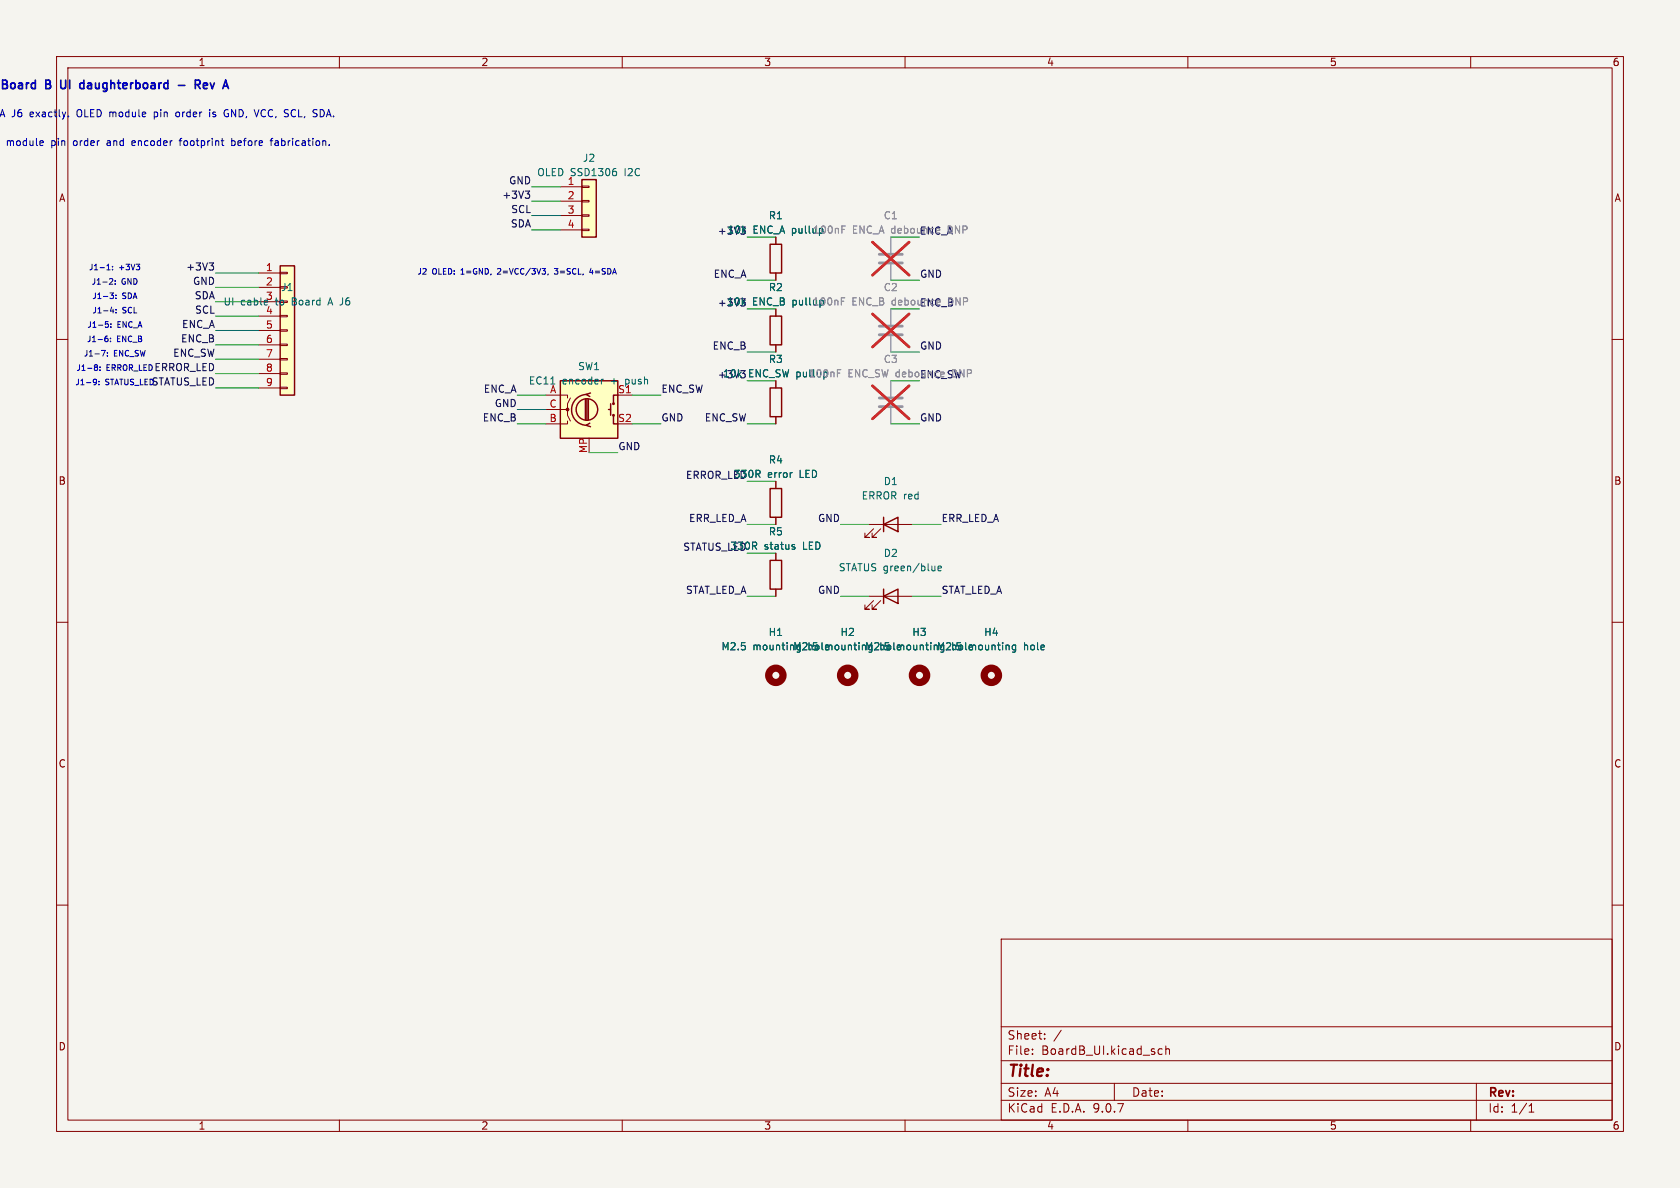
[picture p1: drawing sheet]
(kicad_sch
 (version 20250114)
 (generator "eeschema")
 (generator_version "9.0")
 (paper "A4")
 (lib_symbols
(symbol "Connector_Generic:Conn_01x09"
  (pin_names
   (offset 1.016) (hide yes))
  (exclude_from_sim no)
  (in_bom yes)
  (on_board yes)
  (property "Reference" "J" (at 0 12.7 0) (effects (font (size 1.27 1.27))))
  (property "Value" "Conn_01x09" (at 0 -12.7 0) (effects (font (size 1.27 1.27))))
  (property "Footprint" "" (at 0 0 0) (effects (font (size 1.27 1.27)) (hide yes)))
  (property "Datasheet" "~" (at 0 0 0) (effects (font (size 1.27 1.27)) (hide yes)))
  (property "Description" "Generic connector, single row, 01x09, script generated (kicad-library-utils/schlib/autogen/connector/)" (at 0 0 0) (effects (font (size 1.27 1.27)) (hide yes)))
  (symbol "Conn_01x09_1_1"
   (rectangle (start -1.27 11.43) (end 1.27 -11.43) (stroke (width 0.254) (type default)) (fill (type background)))
   (rectangle (start -1.27 10.287) (end 0 10.033) (stroke (width 0.1524) (type default)) (fill (type none)))
   (rectangle (start -1.27 7.747) (end 0 7.493) (stroke (width 0.1524) (type default)) (fill (type none)))
   (rectangle (start -1.27 5.207) (end 0 4.953) (stroke (width 0.1524) (type default)) (fill (type none)))
   (rectangle (start -1.27 2.667) (end 0 2.413) (stroke (width 0.1524) (type default)) (fill (type none)))
   (rectangle (start -1.27 0.127) (end 0 -0.127) (stroke (width 0.1524) (type default)) (fill (type none)))
   (rectangle (start -1.27 -2.413) (end 0 -2.667) (stroke (width 0.1524) (type default)) (fill (type none)))
   (rectangle (start -1.27 -4.953) (end 0 -5.207) (stroke (width 0.1524) (type default)) (fill (type none)))
   (rectangle (start -1.27 -7.493) (end 0 -7.747) (stroke (width 0.1524) (type default)) (fill (type none)))
   (rectangle (start -1.27 -10.033) (end 0 -10.287) (stroke (width 0.1524) (type default)) (fill (type none)))
   (pin passive line (at -5.08 10.16 0) (length 3.81) (name "Pin_1" (effects (font (size 1.27 1.27)))) (number "1" (effects (font (size 1.27 1.27)))))
   (pin passive line (at -5.08 7.62 0) (length 3.81) (name "Pin_2" (effects (font (size 1.27 1.27)))) (number "2" (effects (font (size 1.27 1.27)))))
   (pin passive line (at -5.08 5.08 0) (length 3.81) (name "Pin_3" (effects (font (size 1.27 1.27)))) (number "3" (effects (font (size 1.27 1.27)))))
   (pin passive line (at -5.08 2.54 0) (length 3.81) (name "Pin_4" (effects (font (size 1.27 1.27)))) (number "4" (effects (font (size 1.27 1.27)))))
   (pin passive line (at -5.08 0 0) (length 3.81) (name "Pin_5" (effects (font (size 1.27 1.27)))) (number "5" (effects (font (size 1.27 1.27)))))
   (pin passive line (at -5.08 -2.54 0) (length 3.81) (name "Pin_6" (effects (font (size 1.27 1.27)))) (number "6" (effects (font (size 1.27 1.27)))))
   (pin passive line (at -5.08 -5.08 0) (length 3.81) (name "Pin_7" (effects (font (size 1.27 1.27)))) (number "7" (effects (font (size 1.27 1.27)))))
   (pin passive line (at -5.08 -7.62 0) (length 3.81) (name "Pin_8" (effects (font (size 1.27 1.27)))) (number "8" (effects (font (size 1.27 1.27)))))
   (pin passive line (at -5.08 -10.16 0) (length 3.81) (name "Pin_9" (effects (font (size 1.27 1.27)))) (number "9" (effects (font (size 1.27 1.27))))))
  (embedded_fonts no))
(symbol "Connector_Generic:Conn_01x04"
  (pin_names
   (offset 1.016) (hide yes))
  (exclude_from_sim no)
  (in_bom yes)
  (on_board yes)
  (property "Reference" "J" (at 0 5.08 0) (effects (font (size 1.27 1.27))))
  (property "Value" "Conn_01x04" (at 0 -7.62 0) (effects (font (size 1.27 1.27))))
  (property "Footprint" "" (at 0 0 0) (effects (font (size 1.27 1.27)) (hide yes)))
  (property "Datasheet" "~" (at 0 0 0) (effects (font (size 1.27 1.27)) (hide yes)))
  (property "Description" "Generic connector, single row, 01x04, script generated (kicad-library-utils/schlib/autogen/connector/)" (at 0 0 0) (effects (font (size 1.27 1.27)) (hide yes)))
  (symbol "Conn_01x04_1_1"
   (rectangle (start -1.27 3.81) (end 1.27 -6.35) (stroke (width 0.254) (type default)) (fill (type background)))
   (rectangle (start -1.27 2.667) (end 0 2.413) (stroke (width 0.1524) (type default)) (fill (type none)))
   (rectangle (start -1.27 0.127) (end 0 -0.127) (stroke (width 0.1524) (type default)) (fill (type none)))
   (rectangle (start -1.27 -2.413) (end 0 -2.667) (stroke (width 0.1524) (type default)) (fill (type none)))
   (rectangle (start -1.27 -4.953) (end 0 -5.207) (stroke (width 0.1524) (type default)) (fill (type none)))
   (pin passive line (at -5.08 2.54 0) (length 3.81) (name "Pin_1" (effects (font (size 1.27 1.27)))) (number "1" (effects (font (size 1.27 1.27)))))
   (pin passive line (at -5.08 0 0) (length 3.81) (name "Pin_2" (effects (font (size 1.27 1.27)))) (number "2" (effects (font (size 1.27 1.27)))))
   (pin passive line (at -5.08 -2.54 0) (length 3.81) (name "Pin_3" (effects (font (size 1.27 1.27)))) (number "3" (effects (font (size 1.27 1.27)))))
   (pin passive line (at -5.08 -5.08 0) (length 3.81) (name "Pin_4" (effects (font (size 1.27 1.27)))) (number "4" (effects (font (size 1.27 1.27))))))
  (embedded_fonts no))
(symbol "Device:RotaryEncoder_Switch_MP"
  (pin_names
   (offset 0.254) (hide yes))
  (exclude_from_sim no)
  (in_bom yes)
  (on_board yes)
  (property "Reference" "SW" (at 0 8.89 0) (effects (font (size 1.27 1.27))))
  (property "Value" "RotaryEncoder_Switch_MP" (at 0 6.35 0) (effects (font (size 1.27 1.27))))
  (property "Footprint" "" (at -3.81 4.064 0) (effects (font (size 1.27 1.27)) (hide yes)))
  (property "Datasheet" "~" (at 0 -12.7 0) (effects (font (size 1.27 1.27)) (hide yes)))
  (property "Description" "Rotary encoder, dual channel, incremental quadrate outputs, with switch and MP Pin" (at 0 -15.24 0) (effects (font (size 1.27 1.27)) (hide yes)))
  (symbol "RotaryEncoder_Switch_MP_0_1"
   (rectangle (start -5.08 5.08) (end 5.08 -5.08) (stroke (width 0.254) (type default)) (fill (type background)))
   (polyline (pts (xy -5.08 2.54) (xy -3.81 2.54) (xy -3.81 2.032)) (stroke (width 0) (type default)) (fill (type none)))
   (polyline (pts (xy -5.08 0) (xy -3.81 0) (xy -3.81 -1.016) (xy -3.302 -2.032)) (stroke (width 0) (type default)) (fill (type none)))
   (polyline (pts (xy -5.08 -2.54) (xy -3.81 -2.54) (xy -3.81 -2.032)) (stroke (width 0) (type default)) (fill (type none)))
   (polyline (pts (xy -4.318 0) (xy -3.81 0) (xy -3.81 1.016) (xy -3.302 2.032)) (stroke (width 0) (type default)) (fill (type none)))
   (circle (center -3.81 0) (radius 0.254) (stroke (width 0) (type default)) (fill (type outline)))
   (polyline (pts (xy -0.635 -1.778) (xy -0.635 1.778)) (stroke (width 0.254) (type default)) (fill (type none)))
   (circle (center -0.381 0) (radius 1.905) (stroke (width 0.254) (type default)) (fill (type none)))
   (polyline (pts (xy -0.381 -1.778) (xy -0.381 1.778)) (stroke (width 0.254) (type default)) (fill (type none)))
   (arc (start -0.381 -2.794) (mid -3.0988 -0.0635) (end -0.381 2.667) (stroke (width 0.254) (type default)) (fill (type none)))
   (polyline (pts (xy -0.127 1.778) (xy -0.127 -1.778)) (stroke (width 0.254) (type default)) (fill (type none)))
   (polyline (pts (xy 0.254 2.921) (xy -0.508 2.667) (xy 0.127 2.286)) (stroke (width 0.254) (type default)) (fill (type none)))
   (polyline (pts (xy 0.254 -3.048) (xy -0.508 -2.794) (xy 0.127 -2.413)) (stroke (width 0.254) (type default)) (fill (type none)))
   (polyline (pts (xy 3.81 1.016) (xy 3.81 -1.016)) (stroke (width 0.254) (type default)) (fill (type none)))
   (polyline (pts (xy 3.81 0) (xy 3.429 0)) (stroke (width 0.254) (type default)) (fill (type none)))
   (circle (center 4.318 1.016) (radius 0.127) (stroke (width 0.254) (type default)) (fill (type none)))
   (circle (center 4.318 -1.016) (radius 0.127) (stroke (width 0.254) (type default)) (fill (type none)))
   (polyline (pts (xy 5.08 2.54) (xy 4.318 2.54) (xy 4.318 1.016)) (stroke (width 0.254) (type default)) (fill (type none)))
   (polyline (pts (xy 5.08 -2.54) (xy 4.318 -2.54) (xy 4.318 -1.016)) (stroke (width 0.254) (type default)) (fill (type none))))
  (symbol "RotaryEncoder_Switch_MP_1_1"
   (pin passive line (at -7.62 2.54 0) (length 2.54) (name "A" (effects (font (size 1.27 1.27)))) (number "A" (effects (font (size 1.27 1.27)))))
   (pin passive line (at -7.62 0 0) (length 2.54) (name "C" (effects (font (size 1.27 1.27)))) (number "C" (effects (font (size 1.27 1.27)))))
   (pin passive line (at -7.62 -2.54 0) (length 2.54) (name "B" (effects (font (size 1.27 1.27)))) (number "B" (effects (font (size 1.27 1.27)))))
   (pin passive line (at 0 -7.62 90) (length 2.54) (name "MP" (effects (font (size 1.27 1.27)))) (number "MP" (effects (font (size 1.27 1.27)))))
   (pin passive line (at 7.62 2.54 180) (length 2.54) (name "S1" (effects (font (size 1.27 1.27)))) (number "S1" (effects (font (size 1.27 1.27)))))
   (pin passive line (at 7.62 -2.54 180) (length 2.54) (name "S2" (effects (font (size 1.27 1.27)))) (number "S2" (effects (font (size 1.27 1.27))))))
  (embedded_fonts no))
(symbol "Device:R"
  (pin_numbers (hide yes))
  (pin_names
   (offset 0))
  (exclude_from_sim no)
  (in_bom yes)
  (on_board yes)
  (property "Reference" "R" (at 2.032 0 90) (effects (font (size 1.27 1.27))))
  (property "Value" "R" (at 0 0 90) (effects (font (size 1.27 1.27))))
  (property "Footprint" "" (at -1.778 0 90) (effects (font (size 1.27 1.27)) (hide yes)))
  (property "Datasheet" "~" (at 0 0 0) (effects (font (size 1.27 1.27)) (hide yes)))
  (property "Description" "Resistor" (at 0 0 0) (effects (font (size 1.27 1.27)) (hide yes)))
  (symbol "R_0_1"
   (rectangle (start -1.016 -2.54) (end 1.016 2.54) (stroke (width 0.254) (type default)) (fill (type none))))
  (symbol "R_1_1"
   (pin passive line (at 0 3.81 270) (length 1.27) (name "~" (effects (font (size 1.27 1.27)))) (number "1" (effects (font (size 1.27 1.27)))))
   (pin passive line (at 0 -3.81 90) (length 1.27) (name "~" (effects (font (size 1.27 1.27)))) (number "2" (effects (font (size 1.27 1.27))))))
  (embedded_fonts no))
(symbol "Device:C"
  (pin_numbers (hide yes))
  (pin_names
   (offset 0.254))
  (exclude_from_sim no)
  (in_bom yes)
  (on_board yes)
  (property "Reference" "C" (at 0.635 2.54 0) (effects (font (size 1.27 1.27)) (justify left)))
  (property "Value" "C" (at 0.635 -2.54 0) (effects (font (size 1.27 1.27)) (justify left)))
  (property "Footprint" "" (at 0.9652 -3.81 0) (effects (font (size 1.27 1.27)) (hide yes)))
  (property "Datasheet" "~" (at 0 0 0) (effects (font (size 1.27 1.27)) (hide yes)))
  (property "Description" "Unpolarized capacitor" (at 0 0 0) (effects (font (size 1.27 1.27)) (hide yes)))
  (symbol "C_0_1"
   (polyline (pts (xy -2.032 0.762) (xy 2.032 0.762)) (stroke (width 0.508) (type default)) (fill (type none)))
   (polyline (pts (xy -2.032 -0.762) (xy 2.032 -0.762)) (stroke (width 0.508) (type default)) (fill (type none))))
  (symbol "C_1_1"
   (pin passive line (at 0 3.81 270) (length 2.794) (name "~" (effects (font (size 1.27 1.27)))) (number "1" (effects (font (size 1.27 1.27)))))
   (pin passive line (at 0 -3.81 90) (length 2.794) (name "~" (effects (font (size 1.27 1.27)))) (number "2" (effects (font (size 1.27 1.27))))))
  (embedded_fonts no))
(symbol "Device:LED"
  (pin_numbers (hide yes))
  (pin_names
   (offset 1.016) (hide yes))
  (exclude_from_sim no)
  (in_bom yes)
  (on_board yes)
  (property "Reference" "D" (at 0 2.54 0) (effects (font (size 1.27 1.27))))
  (property "Value" "LED" (at 0 -2.54 0) (effects (font (size 1.27 1.27))))
  (property "Footprint" "" (at 0 0 0) (effects (font (size 1.27 1.27)) (hide yes)))
  (property "Datasheet" "~" (at 0 0 0) (effects (font (size 1.27 1.27)) (hide yes)))
  (property "Description" "Light emitting diode" (at 0 0 0) (effects (font (size 1.27 1.27)) (hide yes)))
  (property "Sim.Pins" "1=K 2=A" (at 0 0 0) (effects (font (size 1.27 1.27)) (hide yes)))
  (symbol "LED_0_1"
   (polyline (pts (xy -3.048 -0.762) (xy -4.572 -2.286) (xy -3.81 -2.286) (xy -4.572 -2.286) (xy -4.572 -1.524)) (stroke (width 0) (type default)) (fill (type none)))
   (polyline (pts (xy -1.778 -0.762) (xy -3.302 -2.286) (xy -2.54 -2.286) (xy -3.302 -2.286) (xy -3.302 -1.524)) (stroke (width 0) (type default)) (fill (type none)))
   (polyline (pts (xy -1.27 0) (xy 1.27 0)) (stroke (width 0) (type default)) (fill (type none)))
   (polyline (pts (xy -1.27 -1.27) (xy -1.27 1.27)) (stroke (width 0.254) (type default)) (fill (type none)))
   (polyline (pts (xy 1.27 -1.27) (xy 1.27 1.27) (xy -1.27 0) (xy 1.27 -1.27)) (stroke (width 0.254) (type default)) (fill (type none))))
  (symbol "LED_1_1"
   (pin passive line (at -3.81 0 0) (length 2.54) (name "K" (effects (font (size 1.27 1.27)))) (number "1" (effects (font (size 1.27 1.27)))))
   (pin passive line (at 3.81 0 180) (length 2.54) (name "A" (effects (font (size 1.27 1.27)))) (number "2" (effects (font (size 1.27 1.27))))))
  (embedded_fonts no))
(symbol "Mechanical:MountingHole"
  (pin_names
   (offset 1.016))
  (exclude_from_sim no)
  (in_bom no)
  (on_board yes)
  (property "Reference" "H" (at 0 5.08 0) (effects (font (size 1.27 1.27))))
  (property "Value" "MountingHole" (at 0 3.175 0) (effects (font (size 1.27 1.27))))
  (property "Footprint" "" (at 0 0 0) (effects (font (size 1.27 1.27)) (hide yes)))
  (property "Datasheet" "~" (at 0 0 0) (effects (font (size 1.27 1.27)) (hide yes)))
  (property "Description" "Mounting Hole without connection" (at 0 0 0) (effects (font (size 1.27 1.27)) (hide yes)))
  (symbol "MountingHole_0_1"
   (circle (center 0 0) (radius 1.27) (stroke (width 1.27) (type default)) (fill (type none))))
  (embedded_fonts no)))
 (text "Board B UI daughterboard - Rev A"
  (exclude_from_sim no)
  (at 20.32 15.24 0)
  (effects (font (size 1.50 1.50)
    (bold yes))))
 (text "J1 matches Board A J6 exactly. OLED module pin order is GND, VCC, SCL, SDA."
  (exclude_from_sim no)
  (at 20.32 20.32 0)
  (effects (font (size 1.27 1.27))))
 (text "Verify actual OLED module pin order and encoder footprint before fabrication."
  (exclude_from_sim no)
  (at 20.32 25.40 0)
  (effects (font (size 1.27 1.27))))
 (symbol
  (lib_id "Connector_Generic:Conn_01x09")
  (at 50.80 58.42 0)
  (unit 1)
  (exclude_from_sim no)
  (in_bom yes)
  (on_board yes)
  (dnp no)
  (property "Reference" "J1" (at 50.80 50.80 0) (effects (font (size 1.27 1.27))))
  (property "Value" "UI cable to Board A J6" (at 50.80 53.34 0) (effects (font (size 1.27 1.27))))
  (property "Footprint" "Connector_JST:JST_XH_S9B-XH-A_1x09_P2.50mm_Horizontal" (at 50.80 58.42 0) (effects (font (size 1.27 1.27)) (hide yes)))
  (property "Datasheet" "~" (at 50.80 58.42 0) (effects (font (size 1.27 1.27)) (hide yes)))
  (pin "1")
  (pin "2")
  (pin "3")
  (pin "4")
  (pin "5")
  (pin "6")
  (pin "7")
  (pin "8")
  (pin "9"))
 (wire
  (pts (xy 45.72 48.26) (xy 38.10 48.26))
  (stroke (width 0) (type default)))
 (label "+3V3"
  (at 38.10 48.26 180)
  (effects (font (size 1.27 1.27)) (justify right bottom)))
 (text "J1-1: +3V3"
  (exclude_from_sim no)
  (at 20.32 47.50 0)
  (effects (font (size 1.00 1.00))))
 (wire
  (pts (xy 45.72 50.80) (xy 38.10 50.80))
  (stroke (width 0) (type default)))
 (label "GND"
  (at 38.10 50.80 180)
  (effects (font (size 1.27 1.27)) (justify right bottom)))
 (text "J1-2: GND"
  (exclude_from_sim no)
  (at 20.32 50.04 0)
  (effects (font (size 1.00 1.00))))
 (wire
  (pts (xy 45.72 53.34) (xy 38.10 53.34))
  (stroke (width 0) (type default)))
 (label "SDA"
  (at 38.10 53.34 180)
  (effects (font (size 1.27 1.27)) (justify right bottom)))
 (text "J1-3: SDA"
  (exclude_from_sim no)
  (at 20.32 52.58 0)
  (effects (font (size 1.00 1.00))))
 (wire
  (pts (xy 45.72 55.88) (xy 38.10 55.88))
  (stroke (width 0) (type default)))
 (label "SCL"
  (at 38.10 55.88 180)
  (effects (font (size 1.27 1.27)) (justify right bottom)))
 (text "J1-4: SCL"
  (exclude_from_sim no)
  (at 20.32 55.12 0)
  (effects (font (size 1.00 1.00))))
 (wire
  (pts (xy 45.72 58.42) (xy 38.10 58.42))
  (stroke (width 0) (type default)))
 (label "ENC_A"
  (at 38.10 58.42 180)
  (effects (font (size 1.27 1.27)) (justify right bottom)))
 (text "J1-5: ENC_A"
  (exclude_from_sim no)
  (at 20.32 57.66 0)
  (effects (font (size 1.00 1.00))))
 (wire
  (pts (xy 45.72 60.96) (xy 38.10 60.96))
  (stroke (width 0) (type default)))
 (label "ENC_B"
  (at 38.10 60.96 180)
  (effects (font (size 1.27 1.27)) (justify right bottom)))
 (text "J1-6: ENC_B"
  (exclude_from_sim no)
  (at 20.32 60.20 0)
  (effects (font (size 1.00 1.00))))
 (wire
  (pts (xy 45.72 63.50) (xy 38.10 63.50))
  (stroke (width 0) (type default)))
 (label "ENC_SW"
  (at 38.10 63.50 180)
  (effects (font (size 1.27 1.27)) (justify right bottom)))
 (text "J1-7: ENC_SW"
  (exclude_from_sim no)
  (at 20.32 62.74 0)
  (effects (font (size 1.00 1.00))))
 (wire
  (pts (xy 45.72 66.04) (xy 38.10 66.04))
  (stroke (width 0) (type default)))
 (label "ERROR_LED"
  (at 38.10 66.04 180)
  (effects (font (size 1.27 1.27)) (justify right bottom)))
 (text "J1-8: ERROR_LED"
  (exclude_from_sim no)
  (at 20.32 65.28 0)
  (effects (font (size 1.00 1.00))))
 (wire
  (pts (xy 45.72 68.58) (xy 38.10 68.58))
  (stroke (width 0) (type default)))
 (label "STATUS_LED"
  (at 38.10 68.58 180)
  (effects (font (size 1.27 1.27)) (justify right bottom)))
 (text "J1-9: STATUS_LED"
  (exclude_from_sim no)
  (at 20.32 67.82 0)
  (effects (font (size 1.00 1.00))))
 (symbol
  (lib_id "Connector_Generic:Conn_01x04")
  (at 104.14 35.56 0)
  (unit 1)
  (exclude_from_sim no)
  (in_bom yes)
  (on_board yes)
  (dnp no)
  (property "Reference" "J2" (at 104.14 27.94 0) (effects (font (size 1.27 1.27))))
  (property "Value" "OLED SSD1306 I2C" (at 104.14 30.48 0) (effects (font (size 1.27 1.27))))
  (property "Footprint" "Connector_PinHeader_2.54mm:PinHeader_1x04_P2.54mm_Vertical" (at 104.14 35.56 0) (effects (font (size 1.27 1.27)) (hide yes)))
  (property "Datasheet" "~" (at 104.14 35.56 0) (effects (font (size 1.27 1.27)) (hide yes)))
  (pin "1")
  (pin "2")
  (pin "3")
  (pin "4"))
 (wire
  (pts (xy 99.06 33.02) (xy 93.98 33.02))
  (stroke (width 0) (type default)))
 (label "GND"
  (at 93.98 33.02 180)
  (effects (font (size 1.27 1.27)) (justify right bottom)))
 (wire
  (pts (xy 99.06 35.56) (xy 93.98 35.56))
  (stroke (width 0) (type default)))
 (label "+3V3"
  (at 93.98 35.56 180)
  (effects (font (size 1.27 1.27)) (justify right bottom)))
 (wire
  (pts (xy 99.06 38.10) (xy 93.98 38.10))
  (stroke (width 0) (type default)))
 (label "SCL"
  (at 93.98 38.10 180)
  (effects (font (size 1.27 1.27)) (justify right bottom)))
 (wire
  (pts (xy 99.06 40.64) (xy 93.98 40.64))
  (stroke (width 0) (type default)))
 (label "SDA"
  (at 93.98 40.64 180)
  (effects (font (size 1.27 1.27)) (justify right bottom)))
 (text "J2 OLED: 1=GND, 2=VCC/3V3, 3=SCL, 4=SDA"
  (exclude_from_sim no)
  (at 91.44 48.26 0)
  (effects (font (size 1.00 1.00))))
 (symbol
  (lib_id "Device:RotaryEncoder_Switch_MP")
  (at 104.14 72.39 0)
  (unit 1)
  (exclude_from_sim no)
  (in_bom yes)
  (on_board yes)
  (dnp no)
  (property "Reference" "SW1" (at 104.14 64.77 0) (effects (font (size 1.27 1.27))))
  (property "Value" "EC11 encoder + push" (at 104.14 67.31 0) (effects (font (size 1.27 1.27))))
  (property "Footprint" "Rotary_Encoder:RotaryEncoder_Alps_EC11E-Switch_Vertical_H20mm" (at 104.14 72.39 0) (effects (font (size 1.27 1.27)) (hide yes)))
  (property "Datasheet" "~" (at 104.14 72.39 0) (effects (font (size 1.27 1.27)) (hide yes)))
  (pin "A")
  (pin "C")
  (pin "B")
  (pin "MP")
  (pin "S1")
  (pin "S2"))
 (wire
  (pts (xy 96.52 69.85) (xy 91.44 69.85))
  (stroke (width 0) (type default)))
 (label "ENC_A"
  (at 91.44 69.85 180)
  (effects (font (size 1.27 1.27)) (justify right bottom)))
 (wire
  (pts (xy 96.52 72.39) (xy 91.44 72.39))
  (stroke (width 0) (type default)))
 (label "GND"
  (at 91.44 72.39 180)
  (effects (font (size 1.27 1.27)) (justify right bottom)))
 (wire
  (pts (xy 96.52 74.93) (xy 91.44 74.93))
  (stroke (width 0) (type default)))
 (label "ENC_B"
  (at 91.44 74.93 180)
  (effects (font (size 1.27 1.27)) (justify right bottom)))
 (wire
  (pts (xy 111.76 69.85) (xy 116.84 69.85))
  (stroke (width 0) (type default)))
 (label "ENC_SW"
  (at 116.84 69.85 0)
  (effects (font (size 1.27 1.27)) (justify left bottom)))
 (wire
  (pts (xy 111.76 74.93) (xy 116.84 74.93))
  (stroke (width 0) (type default)))
 (label "GND"
  (at 116.84 74.93 0)
  (effects (font (size 1.27 1.27)) (justify left bottom)))
 (wire
  (pts (xy 104.14 80.01) (xy 109.22 80.01))
  (stroke (width 0) (type default)))
 (label "GND"
  (at 109.22 80.01 0)
  (effects (font (size 1.27 1.27)) (justify left bottom)))
 (symbol
  (lib_id "Device:R")
  (at 137.16 45.72 0)
  (unit 1)
  (exclude_from_sim no)
  (in_bom yes)
  (on_board yes)
  (dnp no)
  (property "Reference" "R1" (at 137.16 38.10 0) (effects (font (size 1.27 1.27))))
  (property "Value" "10k ENC_A pullup" (at 137.16 40.64 0) (effects (font (size 1.27 1.27))))
  (property "Footprint" "Resistor_SMD:R_0805_2012Metric" (at 137.16 45.72 0) (effects (font (size 1.27 1.27)) (hide yes)))
  (property "Datasheet" "~" (at 137.16 45.72 0) (effects (font (size 1.27 1.27)) (hide yes)))
  (pin "1")
  (pin "2"))
 (wire
  (pts (xy 137.16 41.91) (xy 132.08 41.91))
  (stroke (width 0) (type default)))
 (label "+3V3"
  (at 132.08 41.91 180)
  (effects (font (size 1.27 1.27)) (justify right bottom)))
 (wire
  (pts (xy 137.16 49.53) (xy 132.08 49.53))
  (stroke (width 0) (type default)))
 (label "ENC_A"
  (at 132.08 49.53 180)
  (effects (font (size 1.27 1.27)) (justify right bottom)))
 (symbol
  (lib_id "Device:R")
  (at 137.16 58.42 0)
  (unit 1)
  (exclude_from_sim no)
  (in_bom yes)
  (on_board yes)
  (dnp no)
  (property "Reference" "R2" (at 137.16 50.80 0) (effects (font (size 1.27 1.27))))
  (property "Value" "10k ENC_B pullup" (at 137.16 53.34 0) (effects (font (size 1.27 1.27))))
  (property "Footprint" "Resistor_SMD:R_0805_2012Metric" (at 137.16 58.42 0) (effects (font (size 1.27 1.27)) (hide yes)))
  (property "Datasheet" "~" (at 137.16 58.42 0) (effects (font (size 1.27 1.27)) (hide yes)))
  (pin "1")
  (pin "2"))
 (wire
  (pts (xy 137.16 54.61) (xy 132.08 54.61))
  (stroke (width 0) (type default)))
 (label "+3V3"
  (at 132.08 54.61 180)
  (effects (font (size 1.27 1.27)) (justify right bottom)))
 (wire
  (pts (xy 137.16 62.23) (xy 132.08 62.23))
  (stroke (width 0) (type default)))
 (label "ENC_B"
  (at 132.08 62.23 180)
  (effects (font (size 1.27 1.27)) (justify right bottom)))
 (symbol
  (lib_id "Device:R")
  (at 137.16 71.12 0)
  (unit 1)
  (exclude_from_sim no)
  (in_bom yes)
  (on_board yes)
  (dnp no)
  (property "Reference" "R3" (at 137.16 63.50 0) (effects (font (size 1.27 1.27))))
  (property "Value" "10k ENC_SW pullup" (at 137.16 66.04 0) (effects (font (size 1.27 1.27))))
  (property "Footprint" "Resistor_SMD:R_0805_2012Metric" (at 137.16 71.12 0) (effects (font (size 1.27 1.27)) (hide yes)))
  (property "Datasheet" "~" (at 137.16 71.12 0) (effects (font (size 1.27 1.27)) (hide yes)))
  (pin "1")
  (pin "2"))
 (wire
  (pts (xy 137.16 67.31) (xy 132.08 67.31))
  (stroke (width 0) (type default)))
 (label "+3V3"
  (at 132.08 67.31 180)
  (effects (font (size 1.27 1.27)) (justify right bottom)))
 (wire
  (pts (xy 137.16 74.93) (xy 132.08 74.93))
  (stroke (width 0) (type default)))
 (label "ENC_SW"
  (at 132.08 74.93 180)
  (effects (font (size 1.27 1.27)) (justify right bottom)))
 (symbol
  (lib_id "Device:C")
  (at 157.48 45.72 0)
  (unit 1)
  (exclude_from_sim no)
  (in_bom yes)
  (on_board yes)
  (dnp yes)
  (property "Reference" "C1" (at 157.48 38.10 0) (effects (font (size 1.27 1.27))))
  (property "Value" "100nF ENC_A debounce DNP" (at 157.48 40.64 0) (effects (font (size 1.27 1.27))))
  (property "Footprint" "Capacitor_SMD:C_0805_2012Metric" (at 157.48 45.72 0) (effects (font (size 1.27 1.27)) (hide yes)))
  (property "Datasheet" "~" (at 157.48 45.72 0) (effects (font (size 1.27 1.27)) (hide yes)))
  (pin "1")
  (pin "2"))
 (wire
  (pts (xy 157.48 41.91) (xy 162.56 41.91))
  (stroke (width 0) (type default)))
 (label "ENC_A"
  (at 162.56 41.91 0)
  (effects (font (size 1.27 1.27)) (justify left bottom)))
 (wire
  (pts (xy 157.48 49.53) (xy 162.56 49.53))
  (stroke (width 0) (type default)))
 (label "GND"
  (at 162.56 49.53 0)
  (effects (font (size 1.27 1.27)) (justify left bottom)))
 (symbol
  (lib_id "Device:C")
  (at 157.48 58.42 0)
  (unit 1)
  (exclude_from_sim no)
  (in_bom yes)
  (on_board yes)
  (dnp yes)
  (property "Reference" "C2" (at 157.48 50.80 0) (effects (font (size 1.27 1.27))))
  (property "Value" "100nF ENC_B debounce DNP" (at 157.48 53.34 0) (effects (font (size 1.27 1.27))))
  (property "Footprint" "Capacitor_SMD:C_0805_2012Metric" (at 157.48 58.42 0) (effects (font (size 1.27 1.27)) (hide yes)))
  (property "Datasheet" "~" (at 157.48 58.42 0) (effects (font (size 1.27 1.27)) (hide yes)))
  (pin "1")
  (pin "2"))
 (wire
  (pts (xy 157.48 54.61) (xy 162.56 54.61))
  (stroke (width 0) (type default)))
 (label "ENC_B"
  (at 162.56 54.61 0)
  (effects (font (size 1.27 1.27)) (justify left bottom)))
 (wire
  (pts (xy 157.48 62.23) (xy 162.56 62.23))
  (stroke (width 0) (type default)))
 (label "GND"
  (at 162.56 62.23 0)
  (effects (font (size 1.27 1.27)) (justify left bottom)))
 (symbol
  (lib_id "Device:C")
  (at 157.48 71.12 0)
  (unit 1)
  (exclude_from_sim no)
  (in_bom yes)
  (on_board yes)
  (dnp yes)
  (property "Reference" "C3" (at 157.48 63.50 0) (effects (font (size 1.27 1.27))))
  (property "Value" "100nF ENC_SW debounce DNP" (at 157.48 66.04 0) (effects (font (size 1.27 1.27))))
  (property "Footprint" "Capacitor_SMD:C_0805_2012Metric" (at 157.48 71.12 0) (effects (font (size 1.27 1.27)) (hide yes)))
  (property "Datasheet" "~" (at 157.48 71.12 0) (effects (font (size 1.27 1.27)) (hide yes)))
  (pin "1")
  (pin "2"))
 (wire
  (pts (xy 157.48 67.31) (xy 162.56 67.31))
  (stroke (width 0) (type default)))
 (label "ENC_SW"
  (at 162.56 67.31 0)
  (effects (font (size 1.27 1.27)) (justify left bottom)))
 (wire
  (pts (xy 157.48 74.93) (xy 162.56 74.93))
  (stroke (width 0) (type default)))
 (label "GND"
  (at 162.56 74.93 0)
  (effects (font (size 1.27 1.27)) (justify left bottom)))
 (symbol
  (lib_id "Device:R")
  (at 137.16 88.90 0)
  (unit 1)
  (exclude_from_sim no)
  (in_bom yes)
  (on_board yes)
  (dnp no)
  (property "Reference" "R4" (at 137.16 81.28 0) (effects (font (size 1.27 1.27))))
  (property "Value" "330R error LED" (at 137.16 83.82 0) (effects (font (size 1.27 1.27))))
  (property "Footprint" "Resistor_SMD:R_0805_2012Metric" (at 137.16 88.90 0) (effects (font (size 1.27 1.27)) (hide yes)))
  (property "Datasheet" "~" (at 137.16 88.90 0) (effects (font (size 1.27 1.27)) (hide yes)))
  (pin "1")
  (pin "2"))
 (wire
  (pts (xy 137.16 85.09) (xy 132.08 85.09))
  (stroke (width 0) (type default)))
 (label "ERROR_LED"
  (at 132.08 85.09 180)
  (effects (font (size 1.27 1.27)) (justify right bottom)))
 (wire
  (pts (xy 137.16 92.71) (xy 132.08 92.71))
  (stroke (width 0) (type default)))
 (label "ERR_LED_A"
  (at 132.08 92.71 180)
  (effects (font (size 1.27 1.27)) (justify right bottom)))
 (symbol
  (lib_id "Device:LED")
  (at 157.48 92.71 0)
  (unit 1)
  (exclude_from_sim no)
  (in_bom yes)
  (on_board yes)
  (dnp no)
  (property "Reference" "D1" (at 157.48 85.09 0) (effects (font (size 1.27 1.27))))
  (property "Value" "ERROR red" (at 157.48 87.63 0) (effects (font (size 1.27 1.27))))
  (property "Footprint" "LED_SMD:LED_0805_2012Metric" (at 157.48 92.71 0) (effects (font (size 1.27 1.27)) (hide yes)))
  (property "Datasheet" "~" (at 157.48 92.71 0) (effects (font (size 1.27 1.27)) (hide yes)))
  (pin "1")
  (pin "2"))
 (wire
  (pts (xy 153.67 92.71) (xy 148.59 92.71))
  (stroke (width 0) (type default)))
 (label "GND"
  (at 148.59 92.71 180)
  (effects (font (size 1.27 1.27)) (justify right bottom)))
 (wire
  (pts (xy 161.29 92.71) (xy 166.37 92.71))
  (stroke (width 0) (type default)))
 (label "ERR_LED_A"
  (at 166.37 92.71 0)
  (effects (font (size 1.27 1.27)) (justify left bottom)))
 (symbol
  (lib_id "Device:R")
  (at 137.16 101.60 0)
  (unit 1)
  (exclude_from_sim no)
  (in_bom yes)
  (on_board yes)
  (dnp no)
  (property "Reference" "R5" (at 137.16 93.98 0) (effects (font (size 1.27 1.27))))
  (property "Value" "330R status LED" (at 137.16 96.52 0) (effects (font (size 1.27 1.27))))
  (property "Footprint" "Resistor_SMD:R_0805_2012Metric" (at 137.16 101.60 0) (effects (font (size 1.27 1.27)) (hide yes)))
  (property "Datasheet" "~" (at 137.16 101.60 0) (effects (font (size 1.27 1.27)) (hide yes)))
  (pin "1")
  (pin "2"))
 (wire
  (pts (xy 137.16 97.79) (xy 132.08 97.79))
  (stroke (width 0) (type default)))
 (label "STATUS_LED"
  (at 132.08 97.79 180)
  (effects (font (size 1.27 1.27)) (justify right bottom)))
 (wire
  (pts (xy 137.16 105.41) (xy 132.08 105.41))
  (stroke (width 0) (type default)))
 (label "STAT_LED_A"
  (at 132.08 105.41 180)
  (effects (font (size 1.27 1.27)) (justify right bottom)))
 (symbol
  (lib_id "Device:LED")
  (at 157.48 105.41 0)
  (unit 1)
  (exclude_from_sim no)
  (in_bom yes)
  (on_board yes)
  (dnp no)
  (property "Reference" "D2" (at 157.48 97.79 0) (effects (font (size 1.27 1.27))))
  (property "Value" "STATUS green/blue" (at 157.48 100.33 0) (effects (font (size 1.27 1.27))))
  (property "Footprint" "LED_SMD:LED_0805_2012Metric" (at 157.48 105.41 0) (effects (font (size 1.27 1.27)) (hide yes)))
  (property "Datasheet" "~" (at 157.48 105.41 0) (effects (font (size 1.27 1.27)) (hide yes)))
  (pin "1")
  (pin "2"))
 (wire
  (pts (xy 153.67 105.41) (xy 148.59 105.41))
  (stroke (width 0) (type default)))
 (label "GND"
  (at 148.59 105.41 180)
  (effects (font (size 1.27 1.27)) (justify right bottom)))
 (wire
  (pts (xy 161.29 105.41) (xy 166.37 105.41))
  (stroke (width 0) (type default)))
 (label "STAT_LED_A"
  (at 166.37 105.41 0)
  (effects (font (size 1.27 1.27)) (justify left bottom)))
 (symbol
  (lib_id "Mechanical:MountingHole")
  (at 137.16 119.38 0)
  (unit 1)
  (exclude_from_sim no)
  (in_bom no)
  (on_board yes)
  (dnp no)
  (property "Reference" "H1" (at 137.16 111.76 0) (effects (font (size 1.27 1.27))))
  (property "Value" "M2.5 mounting hole" (at 137.16 114.30 0) (effects (font (size 1.27 1.27))))
  (property "Footprint" "MountingHole:MountingHole_2.7mm_M2.5" (at 137.16 119.38 0) (effects (font (size 1.27 1.27)) (hide yes)))
  (property "Datasheet" "~" (at 137.16 119.38 0) (effects (font (size 1.27 1.27)) (hide yes))))
 (symbol
  (lib_id "Mechanical:MountingHole")
  (at 149.86 119.38 0)
  (unit 1)
  (exclude_from_sim no)
  (in_bom no)
  (on_board yes)
  (dnp no)
  (property "Reference" "H2" (at 149.86 111.76 0) (effects (font (size 1.27 1.27))))
  (property "Value" "M2.5 mounting hole" (at 149.86 114.30 0) (effects (font (size 1.27 1.27))))
  (property "Footprint" "MountingHole:MountingHole_2.7mm_M2.5" (at 149.86 119.38 0) (effects (font (size 1.27 1.27)) (hide yes)))
  (property "Datasheet" "~" (at 149.86 119.38 0) (effects (font (size 1.27 1.27)) (hide yes))))
 (symbol
  (lib_id "Mechanical:MountingHole")
  (at 162.56 119.38 0)
  (unit 1)
  (exclude_from_sim no)
  (in_bom no)
  (on_board yes)
  (dnp no)
  (property "Reference" "H3" (at 162.56 111.76 0) (effects (font (size 1.27 1.27))))
  (property "Value" "M2.5 mounting hole" (at 162.56 114.30 0) (effects (font (size 1.27 1.27))))
  (property "Footprint" "MountingHole:MountingHole_2.7mm_M2.5" (at 162.56 119.38 0) (effects (font (size 1.27 1.27)) (hide yes)))
  (property "Datasheet" "~" (at 162.56 119.38 0) (effects (font (size 1.27 1.27)) (hide yes))))
 (symbol
  (lib_id "Mechanical:MountingHole")
  (at 175.26 119.38 0)
  (unit 1)
  (exclude_from_sim no)
  (in_bom no)
  (on_board yes)
  (dnp no)
  (property "Reference" "H4" (at 175.26 111.76 0) (effects (font (size 1.27 1.27))))
  (property "Value" "M2.5 mounting hole" (at 175.26 114.30 0) (effects (font (size 1.27 1.27))))
  (property "Footprint" "MountingHole:MountingHole_2.7mm_M2.5" (at 175.26 119.38 0) (effects (font (size 1.27 1.27)) (hide yes)))
  (property "Datasheet" "~" (at 175.26 119.38 0) (effects (font (size 1.27 1.27)) (hide yes))))
 (sheet_instances
  (path ""
   (page "1")))
 (embedded_fonts no))
